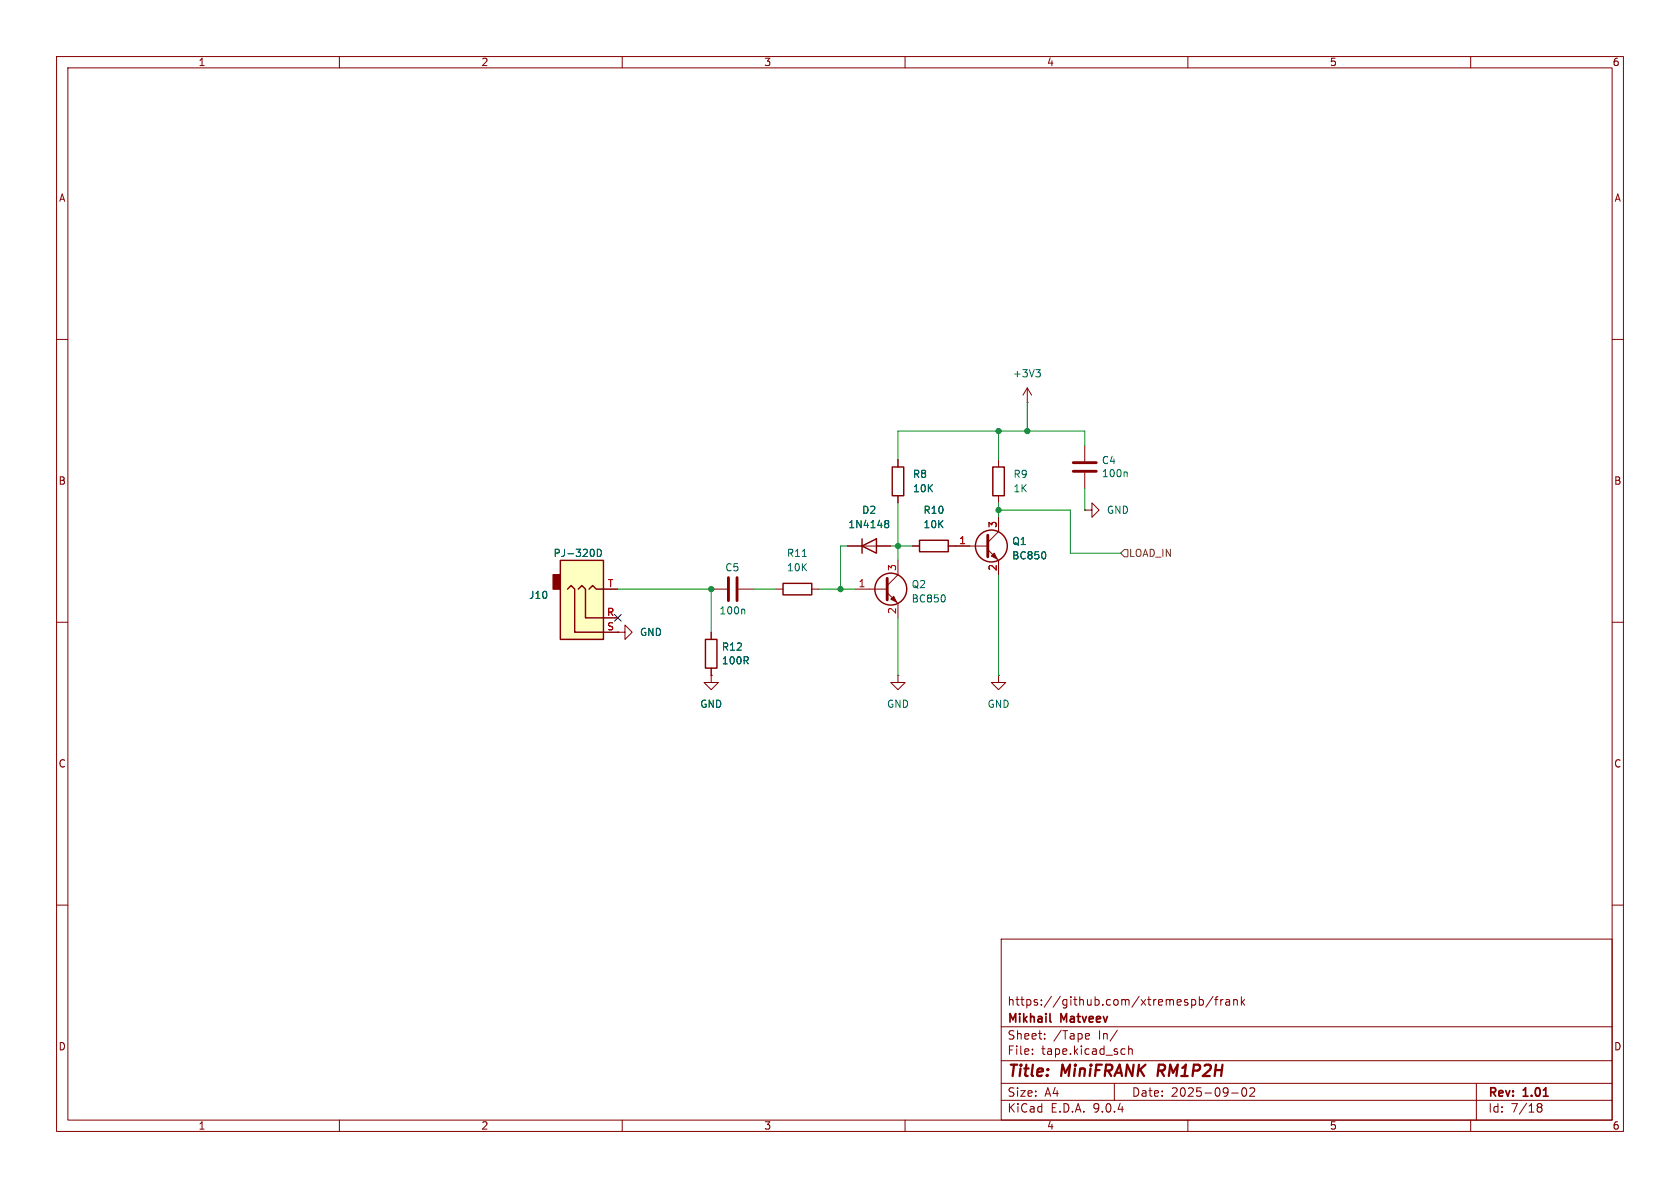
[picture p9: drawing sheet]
<svg xmlns="http://www.w3.org/2000/svg" width="297mm" height="210mm" viewBox="0 0 297 210" stroke-linecap="round" stroke-linejoin="round" font-family="sans-serif">
<g fill="none" stroke="#840000" stroke-width=".18">
<path d="M10 10h277v190h-277zM12 12h273v186h-273zM60 10v2M110 10v2M160 10v2M210 10v2M260 10v2M10 60h2M181.6 71.1h.1M181.6 68.6l-.8 1.3M181.6 68.6l.8 1.3M181.6 68.6v2.5"/>
<path d="M191.8 78.7v2.8M285 60h2M158.7 81.3v1.3M158.7 87.6v1.3M161.3 96.5h1.3M167.6 96.5h7M174.6 97.2l1.9 1.9v2.5M176.5 91.4v2.6l-1.9 1.9M176.5 81.3v1.3M176.5 87.6v1.3M191.8 90.2h1.2v-1.3l1.3 1.3-1.3 1.2v-1.2M191.8 90.2h.1"/>
<path d="M191.8 83.6v2.8M10 110h2M109.2 111.8h1.3v-1.3l1.3 1.3-1.3 1.2v-1.2M109.2 111.8h.1M158.7 119.4v1.3h1.3l-1.3 1.2-1.2-1.2h1.2M158.7 119.4h.1M176.5 119.4v1.3h1.3l-1.3 1.2-1.2-1.2h1.2M176.5 119.4h.1M285 110h2M10 160h2M177 166h108v32h-108zM210.7 176.8l.4-.1 .3 .3v.4l-.2 .2h-.5"/>
<path d="M212 176.8l.5-.1 .2 .3v.4l-.1 .2h-.6M212 176.2v1.5M214.5 176.1l-1.3 2M214.7 176.7h.6M215.3 176.2l-.3 .2v1.3M215.8 176.7v1M216.2 176.7l-.2 .1-.2 .2M216.7 176.8h.6l.1 .9M217.4 177.1h-.5a.29 .29 0 0 0-.2 .3 .29 .29 0 0 0 .2 .3l.5-.1M218.1 176.8l.2-.1 .4 .1v.9M218.1 176.7v1M219.5 176.2v1.5"/>
<path d="M219.6 177.1l.4 .6M220 176.7l-.5 .6M285 160h2M60 198v2M110 198v2M160 198v2M177 194.5h108M177 191.5h108M177 187.5h108M177 181.5h108M182.5 186.3v.1M182.5 185.5v.1"/>
<path d="M184.7 183.6v.1M184.7 182.8v.1M192.1 182.7l.4 .1 .1 .3-.7 .1M192.5 183.6l-.4 .1M197 191.5v3M197.5 182.1l-1.3 2M198.5 185.4l.4 .1M198.9 186.3l-.4 .1M199.5 185.5l.2-.1 .4 .1 .1 .9M199.5 184.9v1.5M210 198v2M217.7 193.2h1.2"/>
<path d="M219.7 192.4l.2-.1a.81 .81 0 0 1 .6 .6 .81 .81 0 0 1-.3 .8l-.2 .1a.81 .81 0 0 1-.3-1.4zM221 192.4l.5-.1 .2 .1 .1 .3-.9 1.1h.9M260 198v2M261 191.5v6.5M271.7 195.5l.3 .2M271.7 195.4l.3-.3 .5 .1 .1 .3-.3 .2M272 195.7h.3M272 195.7l-.3 .3M272.3 195.7l.3 .3-.1 .5-.5 .1-.3-.3"/>
</g>
<path d="M204.9 188.2l-.3 2" fill="none" stroke="#840000" stroke-width=".4"/>
<path d="M185.6 180.5l.2 .2" fill="none" stroke="#840000" stroke-width=".3"/>
<g fill="none" stroke="#840000" stroke-width=".25">
<path d="M157.7 82.6h2.1v5h-2.1zM162.6 95.5h5v2h-5zM175.5 82.6h2v5h-2z"/>
<circle cx="175.3" cy="96.5" r="2.82"/>
</g>
<path d="M174.6 94.6v3.8M189.7 81.8h4.1M189.7 83.3h4.1" fill="none" stroke="#840000" stroke-width=".51"/>
<path d="M175.3 98.3l.5-.5 .5 1z" fill="#840000" stroke="#840000" stroke-width=".18"/>
<path d="M183.1 65.3h.8l-.4 .5M183.7 65.8l.2 .3v.3l-.2 .2M184.8 97.7l.1 .3-.1 .7M199.1 83.4l.2 .2v.7" fill="none" stroke="#006464" stroke-width=".18"/>
<path d="M99.1 99.1h7.6v13.9h-7.6z" fill="#ffffc2"/>
<path d="M97.8 101.6h1.3v2.5h-1.3z" fill="#840000" stroke="#840000" stroke-width=".25"/>
<g fill="none" stroke="#840000" stroke-width=".25">
<path d="M99.1 99.1h7.6v13.9h-7.6zM152.4 96.5l2.5-1.2v2.5zM152.4 95.3v2.5M100.3 104.1l.7-.6 .6 .6v7.7h5.1M102.2 104.1l.7-.6 .6 .6v5.1h3.2M104.1 104.1l.7-.6 .6 .6h1.3M124.7 113h2v5.1h-2zM138.4 103.1h5.1v2.1h-5.1z"/>
<circle cx="157.5" cy="104.1" r="2.82"/>
</g>
<g fill="none" stroke="#840000" stroke-width=".18">
<path d="M149.9 96.5h7.6M158.7 99.1v2.5l-1.9 1.9M158.7 81.3v1.3M158.7 87.6v1.3M161.3 96.5h1.3M167.6 96.5h3.8M176.5 91.4v2.6M176.5 99.1v2.5M106.7 111.8h2.5M106.7 109.2h2.5M106.7 104.1h2.5M109.2 111.8h.1"/>
<path d="M125.7 119.4v1.3h1.3l-1.3 1.2-1.2-1.2h1.2M125.7 119.4h.1M125.7 104.1h2.8M125.7 111.8v1.2M125.7 118.1v1.3M130.6 104.1h2.7M137.2 104.1h1.2M143.5 104.1h1.3M151.1 104.1h5.7M156.8 104.8l1.9 1.9v2.5"/>
</g>
<path d="M105.6 97.1a.64 .64 0 0 1 .7 .6 .64 .64 0 0 1-.7 .7zM141.8 98.4h.8M156.5 92.5l.1 .1M156.5 92.1l.4-.1 .2 .1v.2l-.2 .3M156.6 92.6h.3M156.6 92.6h-.1M156.9 92.6l.2 .2v.4l-.2 .1-.4-.1M184.8 97.7l.1 .3-.1 .7M131.5 107.7l.2 .2v.6M167 105.3l.1 .3-.1 .7" fill="none" stroke="#006464" stroke-width=".18"/>
<path d="M128.8 102.1v4.1M130.3 102.1v4.1M156.8 102.2v3.8" fill="none" stroke="#840000" stroke-width=".51"/>
<path d="M157.5 105.9l.5-.5 .5 1z" fill="#840000" stroke="#840000" stroke-width=".18"/>
<path d="M198.8 97.2h.6v1.2h-.6l-.7-.6z" fill="none" stroke="#725600" stroke-width=".18"/>
<g fill="none" stroke="#009600" stroke-width=".18">
<path d="M176.5 76.2v5.1M181.6 71.1v5.1M191.8 78.7v-2.5h-33.1v5.1M149.9 96.5h-1.3v7.6M157.5 96.5h3.8M158.7 88.9v10.2M176.5 88.9v2.5M176.5 90.2h12.7v7.6h8.9M191.8 86.4v3.8M109.2 104.1h16.5v7.7M133.3 104.1h3.9M144.8 104.1h6.3"/>
<path d="M158.7 109.2v10.2M176.5 101.6v17.8"/>
</g>
<path d="M108.6 108.6l1.2 1.2M109.8 108.6l-1.2 1.2" fill="none" stroke="#000084" stroke-width=".18"/>
<g fill="#009600" stroke="#009600" stroke-width=".18">
<circle cx="158.7" cy="96.5" r=".46"/>
<circle cx="181.6" cy="76.2" r=".46"/>
<circle cx="176.5" cy="90.2" r=".46"/>
<circle cx="176.5" cy="76.2" r=".46"/>
<circle cx="148.6" cy="104.1" r=".46"/>
<circle cx="125.7" cy="104.1" r=".46"/>
</g>
<g font-size="2.8" fill="#840000">
<text x="178" y="190.9">Title:</text>
<text x="187.7" y="190.9">MiniFRANK</text>
<text x="205.5" y="190.9">RM1P2H</text>
</g>
<g font-size="2.1" fill="#840000">
<text x="178" y="178">https://github.com/xtremespb/frank</text>
<text x="178" y="184">Sheet:</text>
<text x="178" y="181.2">Mikhail</text>
<text x="186.2" y="184">/Tape</text>
<text x="187.6" y="181.2">Matveev</text>
<text x="194.2" y="184">In/</text>
<text x="178" y="186.7">File:</text>
<text x="184.1" y="186.7">tape.kicad_sch</text>
<text x="178" y="196.9">KiCad</text>
<text x="178" y="194.1">Size:</text>
<text x="184.7" y="194.1">A4</text>
<text x="185.7" y="196.9">E.D.A.</text>
<text x="193.3" y="196.9">9.0.4</text>
<text x="200" y="194.1">Date:</text>
<text x="207" y="194.1">2025-09-02</text>
<text x="263" y="194.3">Rev:</text>
<text x="263" y="196.9">Id:</text>
<text x="267.1" y="196.9">7/18</text>
<text x="269.4" y="194.3">1.01</text>
</g>
<g font-size="1.8" fill="#840000">
<text x="35" y="11.9">1</text>
<text x="85" y="11.9">2</text>
<text x="135" y="11.9">3</text>
<text x="185" y="11.9">4</text>
<text x="235" y="11.9">5</text>
<text x="285" y="11.9">6</text>
<text x="10.3" y="35.9">A</text>
<text x="285.3" y="35.9">A</text>
<text x="10.3" y="85.9">B</text>
<text x="285.3" y="85.9">B</text>
<text x="10.3" y="135.9">C</text>
<text x="285.3" y="135.9">C</text>
<text x="10.3" y="185.9">D</text>
<text x="285.3" y="185.9">D</text>
<text x="35" y="199.9">1</text>
<text x="85" y="199.9">2</text>
<text x="135" y="199.9">3</text>
<text x="185" y="199.9">4</text>
<text x="235" y="199.9">5</text>
<text x="285" y="199.9">6</text>
</g>
<g font-size="1.8" fill="#006464">
<text x="179" y="66.9">+3V3</text>
<text x="194.7" y="82.2">C4</text>
<text x="161.3" y="84.7">R8</text>
<text x="161.3" y="87.2">10K</text>
<text x="179.1" y="84.7">R9</text>
<text x="179.1" y="87.2">1K</text>
<text x="194.7" y="84.6">100n</text>
<text x="149.9" y="93.6">1N4148</text>
<text x="152.3" y="91">D2</text>
<text x="163.2" y="91">R10</text>
<text x="163.2" y="93.6">10K</text>
<text x="195.6" y="91">GND</text>
<text x="97.8" y="98.7">PJ-320D</text>
<text x="128.1" y="101.2">C5</text>
<text x="139" y="98.7">R11</text>
<text x="139" y="101.2">10K</text>
<text x="178.9" y="99.1">BC850</text>
<text x="178.9" y="96.5">Q1</text>
<text x="93.4" y="106.1">J10</text>
<text x="161.1" y="106.7">BC850</text>
<text x="161.1" y="104.2">Q2</text>
<text x="113" y="112.6">GND</text>
<text x="127.1" y="108.8">100n</text>
<text x="127.5" y="117.6">100R</text>
<text x="127.5" y="115.2">R12</text>
<text x="123.7" y="125.3">GND</text>
<text x="156.7" y="125.3">GND</text>
<text x="174.5" y="125.3">GND</text>
</g>
<g font-size="1.8" fill="#a90000">
<text x="176.3" y="93.4" transform="rotate(-90 176.3 93.4)">3</text>
<text x="158.5" y="101" transform="rotate(-90 158.5 101)">3</text>
<text x="169.5" y="96.3">1</text>
<text x="176.3" y="101" transform="rotate(-90 176.3 101)">2</text>
<text x="107.4" y="103.9">T</text>
<text x="151.7" y="103.9">1</text>
<text x="107.2" y="109">R</text>
<text x="107.2" y="111.5">S</text>
<text x="158.5" y="108.7" transform="rotate(-90 158.5 108.7)">2</text>
</g>
<text font-size="1.8" fill="#725600" x="199.5" y="98.7">LOAD_IN</text>
</svg>
